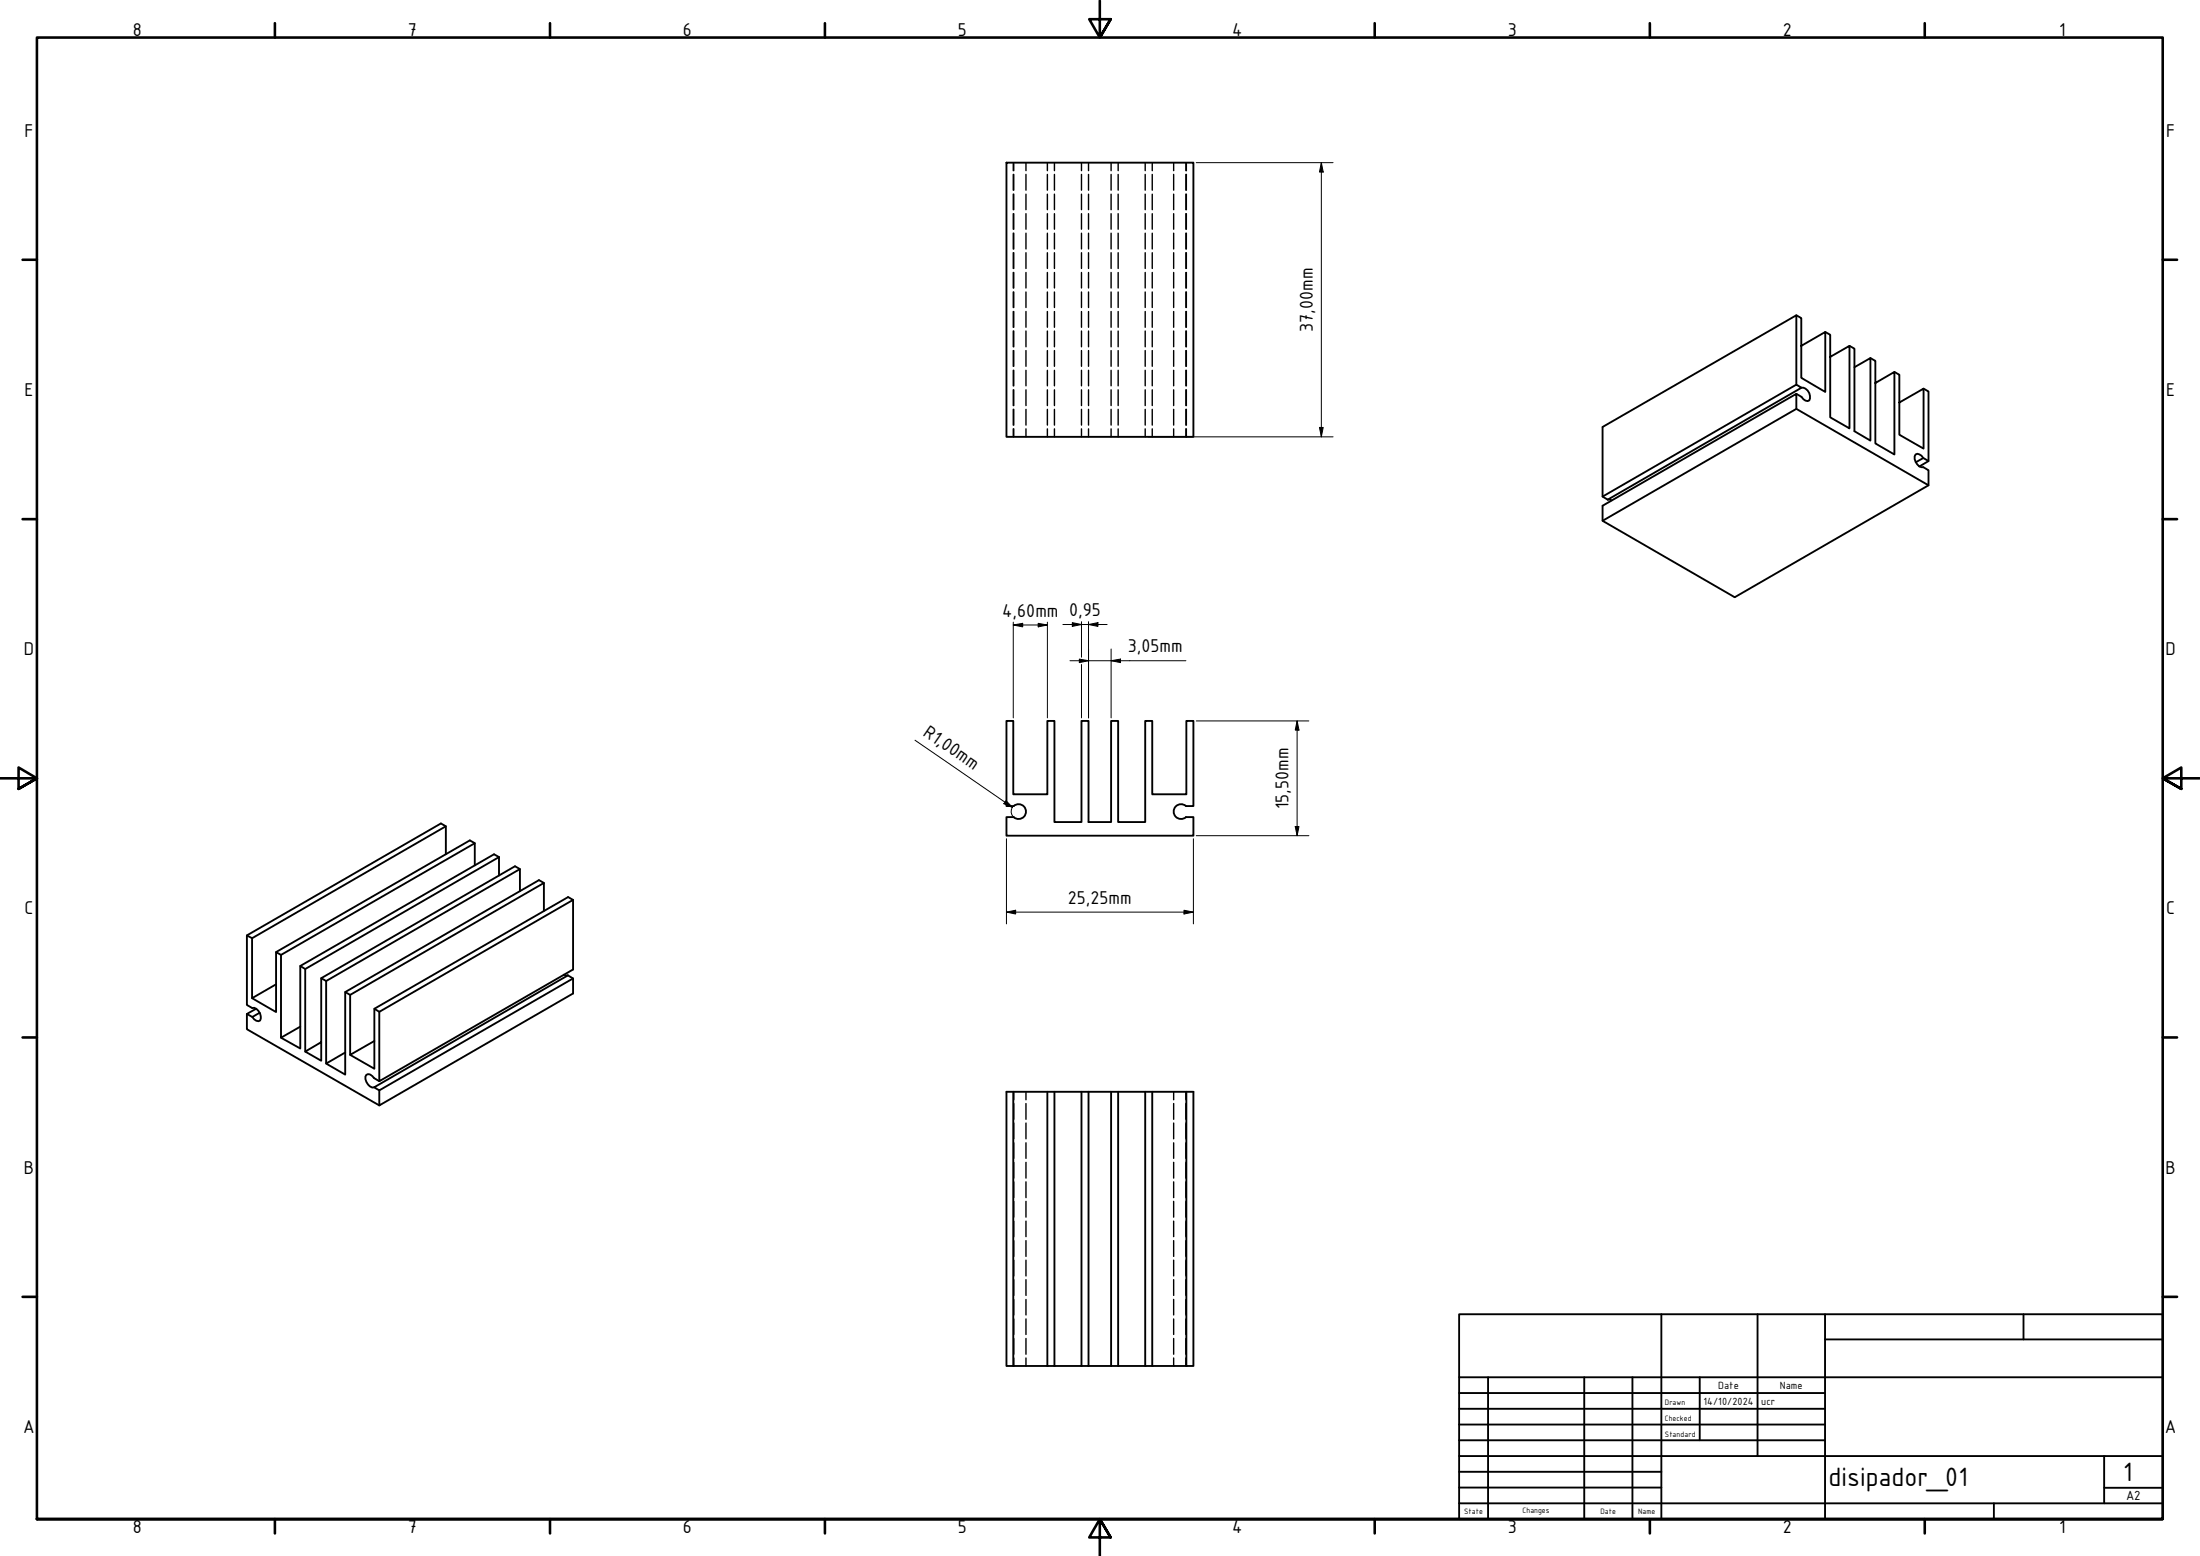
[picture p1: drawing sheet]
<svg xmlns="http://www.w3.org/2000/svg" width="594mm" height="420mm" viewBox="0 0 594 420" stroke-linecap="round" stroke-linejoin="round" font-family="sans-serif">
<!-- layer: Visible (ISO) -->
<g fill="none" stroke="#000" stroke-width=".51">
<path d="M271.8 43.9h50.5v74.1h-50.5zM485.1 85.1l1.3 .8v16.1l6.5 3.8v-16.2l-6.5 3.8M492.9 89.6l1.3 .8v22.3l5.2 3v-22.3l-5.2 3M499.4 93.4l1.4 .7v22.3l4.3 2.6v-22.3l-4.3 2.5M505.1 96.7l1.3 .8v22.2l5.2 3v-22.3l-5.2 3M485.1 110.4v-4.1l-52.3 30.3v4l35.6 20.7 52.4-30.3v-4l-1.4-.8a2.43 2.43 0 0 1-2.1-3.5 1.62 1.62 0 0 1 2.1 1M485.1 103.9v-18.8l-52.3 30.2v18.8l1.3 .8M486.5 104.7a2.43 2.43 0 0 1 2.1 3.4 1.58 1.58 0 0 1-2.1-.9l-1.4-.9M511.6 100.4l1.3 .8v16.2l6.5 3.7v-16.2l-6.5 3.8M519.4 104.9l1.4 .8v18.8l-2.5 1.5M432.8 134.1l52.3-30.2 1.4 .8-52.4 30.2M434.1 134.9h.6l.5 .2"/>
<path d="M520.8 124.5l-1.4-.8-2.1 1.1M520.8 131l-35.7-20.6-52.3 30.2M271.8 194.7h1.8v19.8h9.2v-19.8h1.9v27.3h7.3v-27.3h1.9v27.3h6.1v-27.3h1.9v27.3h7.3v-27.3h1.9v19.8h9.3v-19.8h1.9v23h-2.1a1.99 1.99 0 0 0-2.7 .1 1.99 1.99 0 0 0 0 2.7 1.99 1.99 0 0 0 2.7 .1h2.1v5.1h-50.5v-5.1h1.9a1.99 1.99 0 0 0 2.8 0 1.99 1.99 0 0 0 0-2.8 1.99 1.99 0 0 0-2.8-.1h-1.9zM120.4 230.7v-7.6l-1.3-.7-52.4 30.2v18.8l1.4 .8a2.1 2.1 0 0 1 2.3 2.2l-.2 1.2a1.58 1.58 0 0 1-2.1-1M120.4 223.1l-52.3 30.2-1.4-.7M128.2 233.7v-6l-1.3-.8-52.4 30.2v16.2l-6.4-3.8M128.2 227.7l-52.3 30.2-1.4-.8M134.7 231.4l-1.3-.7-52.3 30.1v22.3l-5.2-2.9M134.7 231.4l-52.3 30.3-1.3-.9M134.7 231.4v5M140.4 234.7l-52.3 30.2-1.4-.8M146.9 238.4l-52.3 30.2-1.4-.7"/>
<path d="M68.1 253.3v16.2l6.4-3.7M75.9 257.9v22.3l5.2-3M140.4 240.6v-5.9l-1.3-.8-52.4 30.2v22.3l-4.3-2.4 4.3-2.6M146.9 246v-7.6l-1.4-.7-52.3 30.2v22.3l-5.1-3M154.7 243l-52.3 30.2-1.3-.8M69.2 272.4l-2.5 1.4v4.1l35.7 20.6M70.1 273.5l-2 1.1-1.4-.8M82.4 261.7v22.3M88.1 264.9v22.3l5.1-3M94.6 268.6v16.2l6.5-3.7M102.4 273.2v18.8l52.3-30.2v-18.8l-1.3-.8-52.3 30.2v16.2l-6.5-3.8M152.3 263.2l.5 .2h.6"/>
<path d="M153.4 263.4l1.3 .8v4.1l-52.3 30.2v-4.1M153.4 263.4l-52.4 30.2 1.4 .8 52.3-30.2M102.4 292l-1.4-.9a1.5 1.5 0 0 0-2.1-.9 2.62 2.62 0 0 0 1.6 3.5l.5-.1M273.6 294.8v74.1h-1.8v-74.1h22.1M282.8 294.8v74.1h-9.2M284.7 294.8v74.1h-1.9M292 294.8v74.1h-7.3M293.9 294.8h28.4v74.1h-1.9M293.9 294.8v74.1h-1.9M300 294.8v74.1h-6.1M301.9 294.8v74.1h-1.9M309.2 294.8v74.1h-7.3"/>
<path d="M311.1 294.8v74.1h-1.9M320.4 294.8v74.1h-9.3"/>
</g>
<!-- layer: Hidden (ISO) -->
<g fill="none" stroke="#000" stroke-width=".38">
<path d="M273.6 43.9v2.2M273.6 47.1v4.3M273.6 52.4v4.2M273.6 57.7v4.2M273.7 43.9v2.2M273.7 47.1v4.3M273.7 52.4v4.2M273.7 57.7v4.2M277.1 43.9v2.2M277.1 47.1v4.3M277.1 52.4v4.2M277.1 57.7v4.2"/>
<path d="M282.8 43.9v2.2M282.8 47.1v4.3M282.8 52.4v4.2M282.8 57.7v4.2M284.7 43.9v2.2M284.7 47.1v4.3M284.7 52.4v4.2M284.7 57.7v4.2M292 43.9v2.2M292 47.1v4.3M292 52.4v4.2M292 57.7v4.2"/>
<path d="M293.9 43.9v2.2M293.9 47.1v4.3M293.9 52.4v4.2M293.9 57.7v4.2M300 43.9v2.2M300 47.1v4.3M300 52.4v4.2M300 57.7v4.2M301.9 43.9v2.2M301.9 47.1v4.3M301.9 52.4v4.2M301.9 57.7v4.2"/>
<path d="M309.2 43.9v2.2M309.2 47.1v4.3M309.2 52.4v4.2M309.2 57.7v4.2M311.1 43.9v2.2M311.1 47.1v4.3M311.1 52.4v4.2M311.1 57.7v4.2M316.9 43.9v2.2M316.9 47.1v4.3M316.9 52.4v4.2M316.9 57.7v4.2"/>
<path d="M320.2 43.9v2.2M320.2 47.1v4.3M320.2 52.4v4.2M320.2 57.7v4.2M320.4 43.9v2.2M320.4 47.1v4.3M320.4 52.4v4.2M320.4 57.7v4.2M273.6 63v4.2M273.6 68.2v4.3M273.6 73.6v4.2M273.6 78.8v4.2"/>
<path d="M273.7 63v4.2M273.7 68.2v4.3M273.7 73.6v4.2M273.7 78.8v4.2M277.1 63v4.2M277.1 68.2v4.3M277.1 73.6v4.2M277.1 78.8v4.2M282.8 63v4.2M282.8 68.2v4.3M282.8 73.6v4.2M282.8 78.8v4.2"/>
<path d="M284.7 63v4.2M284.7 68.2v4.3M284.7 73.6v4.2M284.7 78.8v4.2M292 63v4.2M292 68.2v4.3M292 73.6v4.2M292 78.8v4.2M293.9 63v4.2M293.9 68.2v4.3M293.9 73.6v4.2M293.9 78.8v4.2"/>
<path d="M300 63v4.2M300 68.2v4.3M300 73.6v4.2M300 78.8v4.2M301.9 63v4.2M301.9 68.2v4.3M301.9 73.6v4.2M301.9 78.8v4.2M309.2 63v4.2M309.2 68.2v4.3M309.2 73.6v4.2M309.2 78.8v4.2"/>
<path d="M311.1 63v4.2M311.1 68.2v4.3M311.1 73.6v4.2M311.1 78.8v4.2M316.9 63v4.2M316.9 68.2v4.3M316.9 73.6v4.2M316.9 78.8v4.2M320.2 63v4.2M320.2 68.2v4.3M320.2 73.6v4.2M320.2 78.8v4.2"/>
<path d="M320.4 63v4.2M320.4 68.2v4.3M320.4 73.6v4.2M320.4 78.8v4.2M273.6 84.1v4.3M273.6 89.4v4.2M273.6 94.7v4.2M273.6 100v4.2M273.7 84.1v4.3M273.7 89.4v4.2M273.7 94.7v4.2M273.7 100v4.2"/>
<path d="M277.1 84.1v4.3M277.1 89.4v4.2M277.1 94.7v4.2M277.1 100v4.2M282.8 84.1v4.3M282.8 89.4v4.2M282.8 94.7v4.2M282.8 100v4.2M284.7 84.1v4.3M284.7 89.4v4.2M284.7 94.7v4.2M284.7 100v4.2"/>
<path d="M292 84.1v4.3M292 89.4v4.2M292 94.7v4.2M292 100v4.2M293.9 84.1v4.3M293.9 89.4v4.2M293.9 94.7v4.2M293.9 100v4.2M300 84.1v4.3M300 89.4v4.2M300 94.7v4.2M300 100v4.2"/>
<path d="M301.9 84.1v4.3M301.9 89.4v4.2M301.9 94.7v4.2M301.9 100v4.2M309.2 84.1v4.3M309.2 89.4v4.2M309.2 94.7v4.2M309.2 100v4.2M311.1 84.1v4.3M311.1 89.4v4.2M311.1 94.7v4.2M311.1 100v4.2"/>
<path d="M316.9 84.1v4.3M316.9 89.4v4.2M316.9 94.7v4.2M316.9 100v4.2M320.2 84.1v4.3M320.2 89.4v4.2M320.2 94.7v4.2M320.2 100v4.2M320.4 84.1v4.3M320.4 89.4v4.2M320.4 94.7v4.2M320.4 100v4.2"/>
<path d="M273.6 105.3v4.2M273.6 110.5v4.3M273.6 115.8v2.2M273.7 105.3v4.2M273.7 110.5v4.3M273.7 115.8v2.2M277.1 105.3v4.2M277.1 110.5v4.3M277.1 115.8v2.2M282.8 105.3v4.2M282.8 110.5v4.3M282.8 115.8v2.2"/>
<path d="M284.7 105.3v4.2M284.7 110.5v4.3M284.7 115.8v2.2M292 105.3v4.2M292 110.5v4.3M292 115.8v2.2M293.9 105.3v4.2M293.9 110.5v4.3M293.9 115.8v2.2M300 105.3v4.2M300 110.5v4.3M300 115.8v2.2"/>
<path d="M301.9 105.3v4.2M301.9 110.5v4.3M301.9 115.8v2.2M309.2 105.3v4.2M309.2 110.5v4.3M309.2 115.8v2.2M311.1 105.3v4.2M311.1 110.5v4.3M311.1 115.8v2.2M316.9 105.3v4.2M316.9 110.5v4.3M316.9 115.8v2.2"/>
<path d="M320.2 105.3v4.2M320.2 110.5v4.3M320.2 115.8v2.2M320.4 105.3v4.2M320.4 110.5v4.3M320.4 115.8v2.2M273.7 294.8v2.2M273.7 298v4.2M277.1 294.8v2.2M277.1 298v4.2M316.9 294.8v2.2M316.9 298v4.2"/>
<path d="M320.2 294.8v2.2M320.2 298v4.2M273.7 303.3v4.2M273.7 308.6v4.2M273.7 313.9v4.2M273.7 319.1v4.3M277.1 303.3v4.2M277.1 308.6v4.2M277.1 313.9v4.2M277.1 319.1v4.3M316.9 303.3v4.2M316.9 308.6v4.2"/>
<path d="M316.9 313.9v4.2M316.9 319.1v4.3M320.2 303.3v4.2M320.2 308.6v4.2M320.2 313.9v4.2M320.2 319.1v4.3M273.7 324.4v4.3M273.7 329.7v4.2M273.7 335v4.3M277.1 324.4v4.3M277.1 329.7v4.2M277.1 335v4.3"/>
<path d="M316.9 324.4v4.3M316.9 329.7v4.2M316.9 335v4.3M320.2 324.4v4.3M320.2 329.7v4.2M320.2 335v4.3M273.7 340.3v4.2M273.7 345.5v4.3M273.7 350.9v4.2M273.7 356.2v4.1M277.1 340.3v4.2M277.1 345.5v4.3"/>
<path d="M277.1 350.9v4.2M277.1 356.2v4.1M316.9 340.3v4.2M316.9 345.5v4.3M316.9 350.9v4.2M316.9 356.2v4.1M320.2 340.3v4.2M320.2 345.5v4.3M320.2 350.9v4.2M320.2 356.2v4.1M273.7 361.4v4.3M273.7 366.7v2.2"/>
<path d="M277.1 361.4v4.3M277.1 366.7v2.2M316.9 361.4v4.3M316.9 366.7v2.2M320.2 361.4v4.3M320.2 366.7v2.2"/>
</g>
<!-- layer: Border (ISO) -->
<g fill="none" stroke="#000" stroke-width=".7">
<path d="M74.2 6.3v3.8M148.5 6.3v3.8M222.8 6.3v3.8M297 .2v9.9l-2.9-4.9h5.8l-2.9 4.9 2.9-4.9M371.2 6.3v3.8M445.5 6.3v3.8M519.7 6.3v3.8M6.1 70.1h3.9M584 70.1h3.9M6.1 140.2h3.9M584 140.2h3.9M0 210.2h10l-5-3v5.8l5-2.8-5 2.8"/>
<path d="M594 210.2h-10l5-3v5.8l-5-2.8 5 2.8M6.1 280.1h3.9M584 280.1h3.9M6.1 350.2h3.9M584 350.2h3.9M10 410.2v-400.1h574v400.1h-574h574M74.2 410.2v3.9M148.5 410.2v3.9M222.8 410.2v3.9M299.9 415.1l-2.9-4.9 2.9 4.9h-5.8l2.9-4.9v10M371.2 410.2v3.9M445.5 410.2v3.9"/>
<path d="M519.7 410.2v3.9"/>
</g>
<!-- layer: Title (ISO) -->
<g fill="none" stroke="#000" stroke-width=".51">
<path d="M394 354.9h190v55.3h-190zM448.6 354.9v55.3M474.6 354.9v38.3M492.8 354.9v55.3M546.4 354.9v6.8M394 376.2h98.8M394 371.9h190M401.8 371.9v38.3M427.8 371.9v38.3M440.8 371.9v38.3M459 371.9v17M492.8 361.7h91.2"/>
<path d="M394 380.4h98.8M394 384.7h98.8M394 388.9h98.8M394 393.2h190M394 397.4h54.6M568.2 393.2v12.7M394 405.9h190M394 401.7h54.6M538.4 405.9v4.3M568.2 401.7h15.8"/>
</g>
<!-- layer: Dimension (ISO) -->
<g fill="none" stroke="#000" stroke-width=".27">
<path d="M323 43.9h37M356.8 43.9l.5 2.6h-1zM356.8 43.9v74.1M310.1 118h49.9M356.3 115.4h1l-.5 2.6zM273.6 168.8l2.6-.5v1zM273.6 168.8h9.2M273.6 168v25.8M280.4 168.3l2.4 .5-2.4 .5zM282.8 168v25.8M287 168.6h12M288.9 178.4h31.3"/>
<path d="M289.6 168.1l2.4 .5-2.4 .5zM291.5 178l2.4 .4-2.4 .5zM292 167.9v9.6M292 179.4v14.4M293.9 168.6l2.6-.5v1zM293.9 167.9v25.9M300 178.4l2.6-.4v.9zM300 175.2v18.6M247.1 199.9l26.3 18.1M323 194.7h30.4M350.3 194.7l.5 2.4h-1zM350.3 194.7v31"/>
<path d="M271.7 216.2l1.7 1.8-2.3-1zM273.2 218.3a2 2 0 0 0 .7 2.5M271.8 226.5v23M322.3 226.5v23M323 225.7h30.4M349.8 223.2h1l-.5 2.5zM271.8 246.3l2.5-.5v1zM271.8 246.3h50.5M319.7 245.8l2.6 .5-2.6 .5z"/>
</g>
<g fill="#000">
<path d="M356.8 43.9l.5 2.6h-1z" fill-rule="evenodd"/>
<path d="M356.3 115.4h1l-.5 2.6z" fill-rule="evenodd"/>
<path d="M273.6 168.8l2.6-.5v1z" fill-rule="evenodd"/>
<path d="M280.4 168.3l2.4 .5-2.4 .5z" fill-rule="evenodd"/>
<path d="M289.6 168.1l2.4 .5-2.4 .5z" fill-rule="evenodd"/>
<path d="M291.5 178l2.4 .4-2.4 .5z" fill-rule="evenodd"/>
<path d="M293.9 168.6l2.6-.5v1z" fill-rule="evenodd"/>
<path d="M300 178.4l2.6-.4v.9z" fill-rule="evenodd"/>
<path d="M350.3 194.7l.5 2.4h-1z" fill-rule="evenodd"/>
<path d="M271.7 216.2l1.7 1.8-2.3-1z" fill-rule="evenodd"/>
<path d="M349.8 223.2h1l-.5 2.5z" fill-rule="evenodd"/>
<path d="M271.8 246.3l2.5-.5v1z" fill-rule="evenodd"/>
<path d="M319.7 245.8l2.6 .5-2.6 .5z" fill-rule="evenodd"/>
</g>
<g font-size="7.7">
<text x="493.8" y="401.3">disipador_01</text>
<text x="573.3" y="400">1</text>
</g>
<g font-size="5.4">
<text x="35.9" y="9.8">8</text>
<text x="110.2" y="9.8">7</text>
<text x="184.4" y="9.8">6</text>
<text x="258.6" y="9.8">5</text>
<text x="332.7" y="9.8">4</text>
<text x="407.2" y="9.8">3</text>
<text x="481.4" y="9.8">2</text>
<text x="556" y="9.8">1</text>
<text x="6.6" y="36.9">F</text>
<text x="584.9" y="36.9">F</text>
<text x="354.5" y="89.6" transform="rotate(-90 354.5 89.6)">37,00mm</text>
<text x="6.6" y="106.9">E</text>
<text x="584.9" y="106.9">E</text>
<text x="270.6" y="166.5">4,60mm 0,95</text>
<text x="6.5" y="176.9">D</text>
<text x="304.5" y="176.1">3,05mm</text>
<text x="584.8" y="176.9">D</text>
<text x="249" y="198.5" transform="rotate(35 249 198.5)">R1,00mm</text>
<text x="348" y="218.5" transform="rotate(-90 348 218.5)">15,50mm</text>
<text x="288.4" y="244">25,25mm</text>
<text x="6.6" y="246.9">C</text>
<text x="584.9" y="246.9">C</text>
<text x="6.5" y="316.9">B</text>
<text x="584.8" y="316.9">B</text>
<text x="6.3" y="386.9">A</text>
<text x="584.6" y="386.9">A</text>
<text x="35.9" y="414.1">8</text>
<text x="110.2" y="414.1">7</text>
<text x="184.4" y="414.1">6</text>
<text x="258.6" y="414.1">5</text>
<text x="332.7" y="414.1">4</text>
<text x="407.2" y="414.1">3</text>
<text x="481.4" y="414.1">2</text>
<text x="556" y="414.1">1</text>
</g>
<text font-size="3.9" x="574.1" y="405.1">A2</text>
<g font-size="3">
<text x="464" y="375.1">Date</text>
<text x="480.6" y="375.1">Name</text>
<text x="460" y="379.4">14/10/2024</text>
<text x="475.6" y="379.4">ucr</text>
</g>
<g font-size="2.3">
<text x="449.6" y="379.4">Drawn</text>
<text x="449.6" y="383.6">Checked</text>
<text x="449.6" y="387.9">Standard</text>
<text x="395.4" y="408.8">State</text>
<text x="411.1" y="408.5">Changes</text>
<text x="432.2" y="408.8">Date</text>
<text x="442.4" y="408.8">Name</text>
</g>
</svg>
